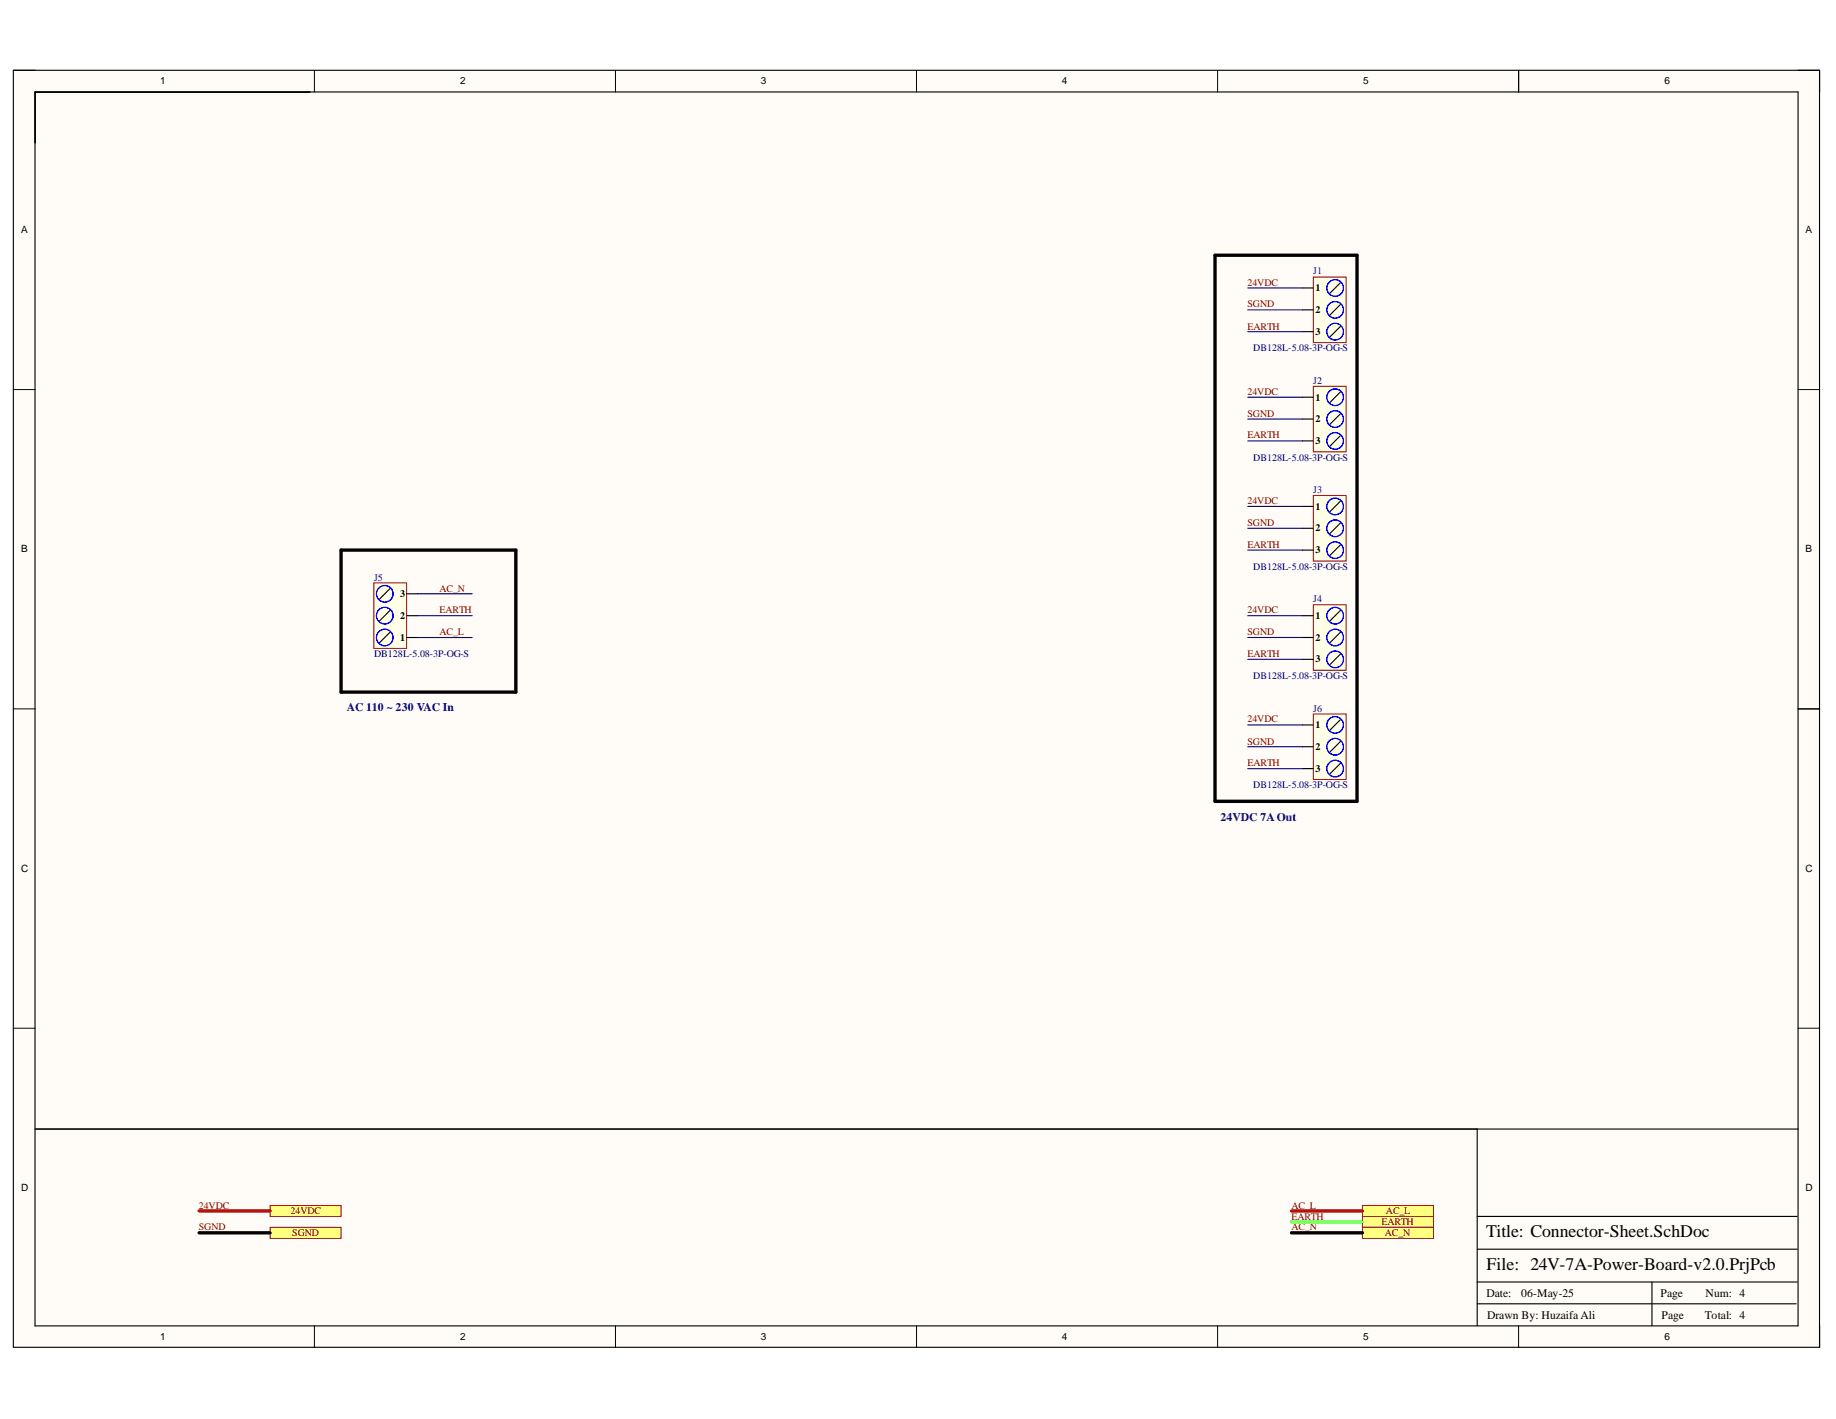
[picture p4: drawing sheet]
<svg xmlns="http://www.w3.org/2000/svg" width="279mm" height="216mm" viewBox="0 0 279 216" stroke-linecap="round" stroke-linejoin="round" font-family="sans-serif">
<g fill="#fffcf8">
<path d="M2 10.7h274.9v194.3h-274.9z" fill-rule="evenodd"/>
<path d="M5.4 14h268.2v187.7h-268.2z" fill-rule="evenodd"/>
</g>
<g fill="none" stroke="#000" stroke-width=".15">
<path d="M2 10.7h3.4M47.8 10.7v3.3M93.7 10.7v3.3M139.5 10.7v3.3M185.3 10.7v3.3M231.1 10.7v3.3M273.6 10.7h3.3v3.3M2 59.3h3.4M273.6 59.3h3.3M2 107.9h3.4M273.6 107.9h3.3M2 156.4h3.4"/>
<path d="M273.6 156.4h3.3M47.8 201.7v3.3M93.7 201.7v3.3M139.5 201.7v3.3M185.3 201.7v3.3M231.1 201.7v3.3M276.9 201.7v3.3"/>
</g>
<path d="M2 10.7h274.9v194.3h-274.9zM5.3 14h268.3v187.7h-268.3zM231.1 10.7v3.3M273.6 107.9h3.3M5.4 171.8h268.3M224.8 171.8v29.9M224.8 198.4h48.5M224.8 195.1h48.7M224.8 190.1h48.7M224.8 185.1h48.7M251.4 195.1v6.6" fill="none" stroke="#000" stroke-width=".17"/>
<path d="M184.9 38.8h21.6v83.1h-21.6zM51.9 83.7h26.6v21.6h-26.6z" fill="none" stroke="#000" stroke-width=".51"/>
<path d="M207.3 183.4h10.8v1.7h-10.8z" fill-rule="evenodd" fill="#ffff80"/>
<path d="M207.3 183.4h10.8v1.7h-10.8z" fill="none" stroke="#800000" stroke-width=".15"/>
<path d="M207.3 185.1h10.8v1.6h-10.8z" fill-rule="evenodd" fill="#ffff80"/>
<path d="M207.3 185.1h10.8v1.6h-10.8z" fill="none" stroke="#800000" stroke-width=".15"/>
<path d="M207.3 186.7h10.8v1.7h-10.8z" fill-rule="evenodd" fill="#ffff80"/>
<path d="M207.3 186.7h10.8v1.7h-10.8z" fill="none" stroke="#800000" stroke-width=".15"/>
<path d="M41.1 183.4h10.8v1.7h-10.8z" fill-rule="evenodd" fill="#ffff80"/>
<path d="M41.1 183.4h10.8v1.7h-10.8z" fill="none" stroke="#800000" stroke-width=".15"/>
<path d="M41.1 186.7h10.8v1.7h-10.8z" fill-rule="evenodd" fill="#ffff80"/>
<path d="M41.1 186.7h10.8v1.7h-10.8z" fill="none" stroke="#800000" stroke-width=".15"/>
<path d="M199.9 42.2h4.9v9.9h-4.9z" fill-rule="evenodd" fill="#ffffe8"/>
<path d="M199.9 42.2h4.9v9.9h-4.9z" fill="none" stroke="#800000" stroke-width=".15"/>
<path d="M198.2 43.8h1.7M198.2 47.1h1.7M198.2 50.5h1.7M204 43l-1.6 1.6M204 46.3l-1.6 1.7M204 49.6l-1.6 1.7" fill="none" stroke="#000" stroke-width=".17"/>
<g fill="none" stroke="#00f" stroke-width=".17">
<circle cx="203.2" cy="43.8" r="1.27"/>
<circle cx="203.2" cy="50.5" r="1.27"/>
<circle cx="203.2" cy="47.1" r="1.27"/>
</g>
<path d="M56.9 88.7h5v10h-5z" fill-rule="evenodd" fill="#ffffe8"/>
<path d="M56.9 88.7h5v10h-5z" fill="none" stroke="#800000" stroke-width=".15"/>
<path d="M59.4 96.2l-1.7 1.6M59.4 92.8l-1.7 1.7M59.4 89.5l-1.7 1.7M61.9 97h1.6M61.9 93.7h1.6M61.9 90.3h1.6" fill="none" stroke="#000" stroke-width=".17"/>
<g fill="none" stroke="#00f" stroke-width=".17">
<circle cx="58.6" cy="90.3" r="1.27"/>
<circle cx="58.6" cy="97" r="1.27"/>
<circle cx="58.6" cy="93.7" r="1.27"/>
</g>
<path d="M30.3 184.2h10.8M196.5 184.2h10.8" fill="none" stroke="#f00" stroke-width=".51"/>
<path d="M196.5 185.9h10.8" fill="none" stroke="#0f0" stroke-width=".51"/>
<path d="M30.3 187.6h10.8M196.5 187.6h10.8" fill="none" stroke="#000" stroke-width=".51"/>
<path d="M189.9 43.8h8.3M189.9 47.1h8.3M189.9 50.5h8.3M63.5 90.3h8.4M63.5 93.7h8.4M63.5 97h8.4" fill="none" stroke="#000080" stroke-width=".17"/>
<path d="M199.9 58.8h4.9v9.9h-4.9z" fill-rule="evenodd" fill="#ffffe8"/>
<path d="M199.9 58.8h4.9v9.9h-4.9z" fill="none" stroke="#800000" stroke-width=".15"/>
<path d="M204 59.6l-1.6 1.7M198.2 60.4h1.7M198.2 63.8h1.7M198.2 67.1h1.7M204 62.9l-1.6 1.7M204 66.3l-1.6 1.6" fill="none" stroke="#000" stroke-width=".17"/>
<g fill="none" stroke="#00f" stroke-width=".17">
<circle cx="203.2" cy="63.8" r="1.27"/>
<circle cx="203.2" cy="67.1" r="1.27"/>
<circle cx="203.2" cy="60.4" r="1.27"/>
</g>
<path d="M189.9 60.4h8.3M189.9 63.8h8.3M189.9 67.1h8.3" fill="none" stroke="#000080" stroke-width=".17"/>
<path d="M199.9 75.4h4.9v10h-4.9z" fill-rule="evenodd" fill="#ffffe8"/>
<path d="M199.9 75.4h4.9v10h-4.9z" fill="none" stroke="#800000" stroke-width=".15"/>
<path d="M198.2 77.1h1.7M204 76.2l-1.6 1.7M204 79.5l-1.6 1.7M198.2 80.4h1.7M198.2 83.7h1.7M204 82.9l-1.6 1.6" fill="none" stroke="#000" stroke-width=".17"/>
<g fill="none" stroke="#00f" stroke-width=".17">
<circle cx="203.2" cy="77.1" r="1.27"/>
<circle cx="203.2" cy="83.7" r="1.27"/>
<circle cx="203.2" cy="80.4" r="1.27"/>
</g>
<path d="M189.9 77.1h8.3M189.9 80.4h8.3M189.9 83.7h8.3" fill="none" stroke="#000080" stroke-width=".17"/>
<path d="M199.9 92h4.9v10h-4.9z" fill-rule="evenodd" fill="#ffffe8"/>
<path d="M199.9 92h4.9v10h-4.9z" fill="none" stroke="#800000" stroke-width=".15"/>
<path d="M198.2 93.7h1.7M198.2 97h1.7M204 92.8l-1.6 1.7M204 96.2l-1.6 1.6M204 99.5l-1.6 1.7M198.2 100.3h1.7" fill="none" stroke="#000" stroke-width=".17"/>
<g fill="none" stroke="#00f" stroke-width=".17">
<circle cx="203.2" cy="97" r="1.27"/>
<circle cx="203.2" cy="93.7" r="1.27"/>
<circle cx="203.2" cy="100.3" r="1.27"/>
</g>
<path d="M189.9 93.7h8.3M189.9 97h8.3M189.9 100.3h8.3" fill="none" stroke="#000080" stroke-width=".17"/>
<path d="M199.9 108.6h4.9v10h-4.9z" fill-rule="evenodd" fill="#ffffe8"/>
<path d="M199.9 108.6h4.9v10h-4.9z" fill="none" stroke="#800000" stroke-width=".15"/>
<path d="M198.2 110.3h1.7M198.2 113.6h1.7M198.2 116.9h1.7M204 109.5l-1.6 1.6M204 112.8l-1.6 1.7M204 116.1l-1.6 1.7" fill="none" stroke="#000" stroke-width=".17"/>
<g fill="none" stroke="#00f" stroke-width=".17">
<circle cx="203.2" cy="116.9" r="1.27"/>
<circle cx="203.2" cy="110.3" r="1.27"/>
<circle cx="203.2" cy="113.6" r="1.27"/>
</g>
<path d="M189.9 110.3h8.3M189.9 113.6h8.3M189.9 116.9h8.3" fill="none" stroke="#000080" stroke-width=".17"/>
<g font-size="2.7">
<text x="226.1" y="188.3">Title: Connector-Sheet.SchDoc</text>
<text x="226.2" y="193.3">File: 24V-7A-Power-Board-v2.0.PrjPcb</text>
</g>
<g font-size="1.8" fill="#000080">
<text x="52.8" y="108.2">AC 110 ~ 230 VAC In</text>
<text x="185.7" y="124.9">24VDC 7A Out</text>
</g>
<g font-size="1.8">
<text x="226.2" y="197.3">Date:</text>
<text x="231.5" y="197.3">06-May-25</text>
<text x="252.7" y="197.3">Page</text>
<text x="259.5" y="197.3">Num: 4</text>
<text x="226.3" y="200.6">Drawn By: Huzaifa Ali</text>
<text x="252.9" y="200.6">Page</text>
<text x="259.5" y="200.6">Total: 4</text>
</g>
<g font-size="1.5">
<text x="24.4" y="12.8">1</text>
<text x="70" y="12.8">2</text>
<text x="115.8" y="12.8">3</text>
<text x="161.6" y="12.8">4</text>
<text x="207.5" y="12.8">5</text>
<text x="253.3" y="12.8">6</text>
<text x="3.2" y="35.5">A</text>
<text x="274.8" y="35.5">A</text>
<text x="200.2" y="44.3">1</text>
<text x="200.2" y="47.6">2</text>
<text x="200.2" y="51">3</text>
<text x="200.2" y="61">1</text>
<text x="200.2" y="64.3">2</text>
<text x="200.2" y="67.6">3</text>
<text x="200.2" y="77.5">1</text>
<text x="200.2" y="80.8">2</text>
<text x="3.2" y="84">B</text>
<text x="200.2" y="84.2">3</text>
<text x="274.8" y="84">B</text>
<text x="60.9" y="94.2">2</text>
<text x="60.9" y="90.8">3</text>
<text x="200.2" y="94.2">1</text>
<text x="60.9" y="97.5">1</text>
<text x="200.2" y="97.5">2</text>
<text x="200.2" y="100.8">3</text>
<text x="200.2" y="110.8">1</text>
<text x="200.2" y="114.1">2</text>
<text x="200.2" y="117.4">3</text>
<text x="3.2" y="132.7">C</text>
<text x="274.8" y="132.7">C</text>
<text x="3.2" y="181.2">D</text>
<text x="274.8" y="181.2">D</text>
<text x="24.4" y="203.8">1</text>
<text x="70" y="203.8">2</text>
<text x="115.8" y="203.8">3</text>
<text x="161.6" y="203.8">4</text>
<text x="207.5" y="203.8">5</text>
<text x="253.3" y="203.8">6</text>
</g>
<g font-size="1.5" fill="#000080">
<text x="199.8" y="41.8">J1</text>
<text x="190.7" y="53.4">DB128L-5.08-3P-OG-S</text>
<text x="199.8" y="58.4">J2</text>
<text x="190.7" y="70.1">DB128L-5.08-3P-OG-S</text>
<text x="199.8" y="75.1">J3</text>
<text x="56.9" y="88.3">J5</text>
<text x="190.7" y="86.7">DB128L-5.08-3P-OG-S</text>
<text x="199.8" y="91.6">J4</text>
<text x="56.9" y="99.9">DB128L-5.08-3P-OG-S</text>
<text x="190.7" y="103.3">DB128L-5.08-3P-OG-S</text>
<text x="199.8" y="108.3">J6</text>
<text x="190.7" y="119.9">DB128L-5.08-3P-OG-S</text>
</g>
<g font-size="1.5" fill="#800000">
<text x="189.9" y="43.5">24VDC</text>
<text x="189.9" y="46.8">SGND</text>
<text x="189.9" y="50.1">EARTH</text>
<text x="189.9" y="60.1">24VDC</text>
<text x="189.9" y="63.4">SGND</text>
<text x="189.9" y="66.7">EARTH</text>
<text x="189.9" y="76.7">24VDC</text>
<text x="189.9" y="80.1">SGND</text>
<text x="189.9" y="83.4">EARTH</text>
<text x="66.9" y="90">AC_N</text>
<text x="66.9" y="93.3">EARTH</text>
<text x="189.9" y="93.3">24VDC</text>
<text x="66.9" y="96.6">AC_L</text>
<text x="189.9" y="96.6">SGND</text>
<text x="189.9" y="99.9">EARTH</text>
<text x="189.9" y="109.9">24VDC</text>
<text x="189.9" y="113.3">SGND</text>
<text x="189.9" y="116.6">EARTH</text>
<text x="30.3" y="183.9">24VDC</text>
<text x="44.2" y="184.7">24VDC</text>
<text x="196.5" y="183.9">AC_L</text>
<text x="196.5" y="185.6">EARTH</text>
<text x="210.9" y="184.7">AC_L</text>
<text x="30.3" y="187.2">SGND</text>
<text x="44.5" y="188">SGND</text>
<text x="196.5" y="187.2">AC_N</text>
<text x="210.2" y="186.4">EARTH</text>
<text x="210.7" y="188">AC_N</text>
</g>
</svg>
